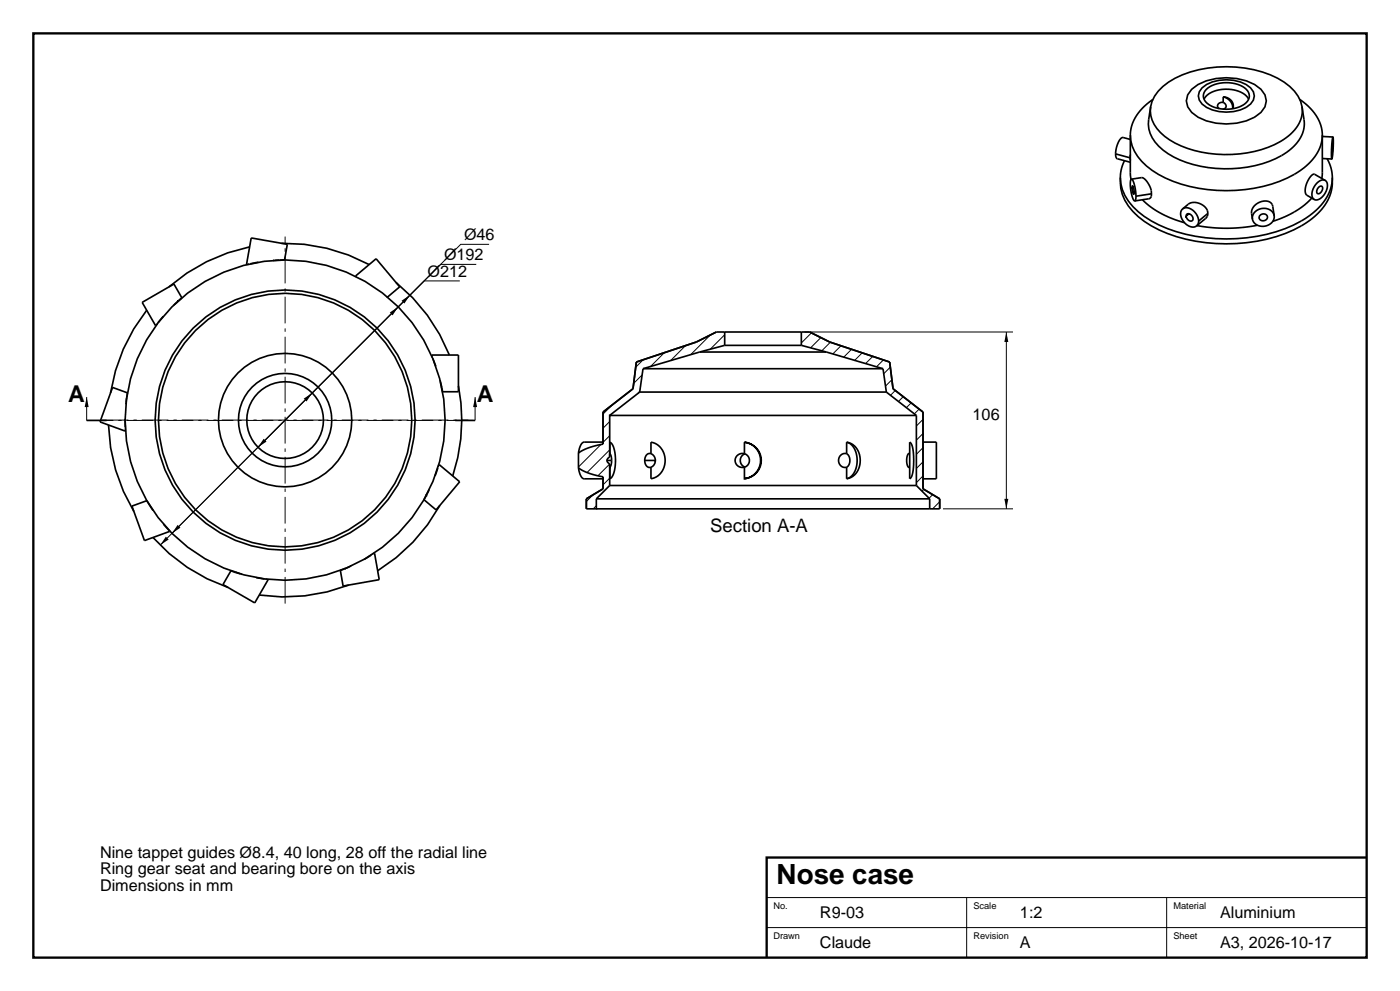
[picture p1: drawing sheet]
<svg xmlns="http://www.w3.org/2000/svg" width="420mm" height="297mm" viewBox="0 0 420 297" stroke-linecap="round" stroke-linejoin="round" font-family="sans-serif">
<path d="M10 10h400v277h-400zM410 257h-180v30" fill="none" stroke="#000" stroke-width=".7" stroke-linecap="butt"/>
<g fill="none" stroke="#000" stroke-width=".3">
<path d="M142.9 79.2h-10.7l-80.6 80.6M146.7 73.2h-8.5l-60.8 60.8M137.9 84.2h-10.6l-79.2 79.2M241.4 99.5h62.5M243.4 99.8l-3 3M301.9 99.5v53M26 119v7M142.5 119v7M191.9 117.3l-.7 .8M192.6 112.4l-2.5 2.5M192.9 107.8l-2.2 2.2M199.3 105.7l-4.1 4.1"/>
<path d="M205.7 103.6l-4.5 4.5M213.1 100.4l-5.9 5.9M217.4 100.3l-4.3 4.4M246.3 101.2l-3.1 3M249.1 102.6l-2.6 2.5M252.3 103.6l-2.5 2.5M255.5 104.7l-2.4 2.3M258.7 105.7l-2.3 2.3M261.8 106.8l-2.1 2.2M265 107.9l-2 2M267.1 110l-2 2M267.6 113.8l-2 1.9"/>
<path d="M268.6 117l-1.5 1.5M271 118.9l-1.5 1.4M180.3 133.2l-6.8 6.8M182.9 139.1l-3.5 3.5M182.9 134.8l-6.8 6.8M182.9 130.6l-2 2M182.9 126.3l-2 2M183.6 121.4l-2.7 2.7M273.4 120.7l-1.5 1.5M275.7 122.6l-1.4 1.4M276.9 138.4l-2 2M276.9 134.2l-2 2"/>
<path d="M276.9 129.9l-2 2M276.9 125.7l-2 2M177.9 148.3l-2 2M178.9 151.6l-.9 .9M182.9 143.3l-2 2M276.9 142.6l-2 2M277.1 146.6l-.5 .6M279.8 148.2l-1.1 1.1M281.9 150.4l-2.1 2.1M282.9 152.5h21M230 269h180M230 278h180"/>
<path d="M290 269v18M350 269v18"/>
</g>
<g fill="none" stroke="#000" stroke-width=".5">
<path d="M345.2 32a11.6 11.6 0 0 0 .5 9.3 19.8 19.8 0 0 0 12.3 8 35.8 35.8 0 0 0 27.6-3.4 10.5 10.5 0 0 0 5.6-10l-.6-3.9M345.8 29.8a13.4 13.4 0 0 0-6.7 10.7 13 13 0 0 0 6.5 10.6 41.8 41.8 0 0 0 27.9 5.7 33.7 33.7 0 0 0 17.8-6.6 11.7 11.7 0 0 0 5.1-12.1 14.8 14.8 0 0 0-6.5-8.3M348.9 25.9a30.6 30.6 0 0 1 21.8-5.8 26.1 26.1 0 0 1 17.6 7.2 8.2 8.2 0 0 1 1 10.4l-1.7 2.1a23.4 23.4 0 0 1-13.5 6 34.9 34.9 0 0 1-23.2-3.9 10.3 10.3 0 0 1-5.7-9.9 10.3 10.3 0 0 1 3.7-6.1zM357.5 26.8a16 16 0 0 1 13.5-3.3 10.9 10.9 0 0 1 8.5 4.9 5.2 5.2 0 0 1-3.1 6.7 18.8 18.8 0 0 1-17 0 5.2 5.2 0 0 1-3.1-6.7zM360.6 26.3a12.1 12.1 0 0 1 14.6 0 3.2 3.2 0 0 1 0 4.9 12.1 12.1 0 0 1-14.6 0 3.2 3.2 0 0 1 0-4.9zM361.2 29.7a7.5 7.5 0 0 1 7.5-2.9 7 7 0 0 1 5.9 2.9M361.9 26.8a10 10 0 0 1 12 0 2.54 2.54 0 0 1 .5 3.4l-.1 .1a9.3 9.3 0 0 1-12.8 0 2.55 2.55 0 0 1 .4-3.5zM367 29a2.77 2.77 0 0 1 2.8 3.6M367 32.7h-.1M367 30.7l-.9 .1-.7 .5-.1 .7 .5 .5M367 30.7l.6 .5 .2 .6-.2 .6-.6 .3M367 29a3.4 3.4 0 0 1 2.8 3.6"/>
<path d="M367 29v1.7M367 32.7h.1M334.7 46.1l.1 1 .3 .5 4 1M334.7 46.1l4.3 1.2M336.1 53.2a13.3 13.3 0 0 0 5.4 11.7 39.2 39.2 0 0 0 23.3 8.1 45.9 45.9 0 0 0 27-6.2 15.1 15.1 0 0 0 7.9-12.1v-1.5M339.1 40.5v11.5l.2 1.8M339.1 41.8l-2.2-.6a3.7 3.7 0 0 0-2 3.2l-.2 1.7M339.1 46.4v1.7M339.3 53.7a2.66 2.66 0 0 1 1.2 2.5l.3 2.6-.3 1.4a.48 .48 0 0 1-.6-.6 9.7 9.7 0 0 1-.6-5.9zM339.4 53.7l3.1-.5a5.3 5.3 0 0 1 2.9 4v1.7l-.5 .6-4.5 .7M340 56.2l-.4 .1 .1-.6a2.63 2.63 0 0 1 .4 2.5l-.5-1.9M342.7 59.9a28 28 0 0 0 12.6 6.8"/>
<path d="M345.4 58.1l-4.6 .7M393.5 59.4l-2.1 2-2.6 1.8-3.3 1.7-3.7 1.4M395 54.9a1.94 1.94 0 0 1 2.8-.7l.3 .6a4.5 4.5 0 0 1-3.3 5.1 1.82 1.82 0 0 1-1.1-2.8zM395.6 56.1a.69 .69 0 0 1 1.1-.2 .69 .69 0 0 1 0 1.1 1.02 1.02 0 0 1-1.5 .9l-.1-.9zM396.7 40.5l-.2 13M396.7 40.9l3.2 .2M396.7 47.5l2.8 .1M397.5 54.1l-3.1-1.9a3.4 3.4 0 0 0-2.5 2.9l-.3 1.2a2.33 2.33 0 0 0 .5 2.2l2.2 1.3M398.1 47.6l1.1 2.3a11.8 11.8 0 0 1-3.8 12.5l-1.1 1.1a32.1 32.1 0 0 1-14.2 6.7 50 50 0 0 1-34.7-4 17.5 17.5 0 0 1-9.1-11.2l-.1-3.3 .5-1.9 .6-1.6M399.8 43.1l-.2 2.5zM399.8 41.1l.2 2.7-.5 3.8v-2.8zM74.7 79.1l-.3 .1"/>
<path d="M74.9 74a52.9 52.9 0 0 0-24.2 12M77.5 78.6l-2.4 .5M82.2 78h-.3M83.9 77.9l-1.6 .1M84 77.9h1.4l.8-4.7-10.8-1.9-1.4 7.9h.3M84.5 72.9a53 53 0 0 1 26.3 6.4M354.6 62.8a2.95 2.95 0 0 1 4.3 1.4 2.68 2.68 0 0 1 .3 3.3l-.1 .1a2.77 2.77 0 0 1-3.9-1 3.2 3.2 0 0 1-.6-3.8zM354.8 62.6l1.7-1.4a3.9 3.9 0 0 1 5.8 2.5v.9l-.4 .7-2.9 2.4M356.7 64.1l-.8 .6 .1-.4a1.22 1.22 0 0 1 1.6 .3 1.22 1.22 0 0 1-.1 1.6 1.57 1.57 0 0 1-1.6-1.5M362.3 64l-2.7 2.2M376.4 63.6a3.4 3.4 0 0 1 5.9 1.1v.1a3.4 3.4 0 0 1-3 3.1 3.4 3.4 0 0 1-3.6-2.3l.1-1zM377.2 67.5a48.9 48.9 0 0 1-18.1 .1"/>
<path d="M378.1 64.5a1.12 1.12 0 0 1 1.6-.3 1.12 1.12 0 0 1 .2 1.6 1.19 1.19 0 0 1-1.3 .5 1.19 1.19 0 0 1-.9-1zM382.2 64.6l-.5-3.1a2 2 0 0 0-2.6-1.2 3.8 3.8 0 0 0-3.6 3.7l.2 1.6M44 93a53 53 0 0 0-10.8 24.8M47.2 97l-.2 .3M49 94.8l-1.6 1.9M52.2 91.3l-.2 .3M53.4 90.2l-1.1 1.1M53.5 90.1l1.1-.9-2.4-4.1-9.6 5.5 4 7 .3-.2M106.9 82.9l-.2-.2 6.1-5.2 7.1 8.5-3.6 3-.2-.1M118.8 84.6a53 53 0 0 1 16 21.8M214.9 99.5l-6 3M214.9 99.5h2.5"/>
<path d="M217.4 99.5h23M217.4 99.5v4M240.4 99.5v4M240.4 99.5h2.5M242.9 99.5l6 3M38 119.2l-.2 1.5M38 119.2h.1M38 119.1l.2-1.4-4.4-1.6-3.8 10.3 7.5 2.8 .1-.3M129.5 106.7v-.3h8v11h-4.7l-.3-1.3M129.6 106.9l.1 .2M129.9 107.5l.9 2.3M132 114l.1 .3"/>
<path d="M132.1 114.5l.4 1.4M132.5 116h.1M137.5 115.7a53 53 0 0 1-1.7 26.9M189.9 116.5l-9 7M190.9 108.5l-1 8M191.9 117.5h74M191.9 117.5l-9 7M192.9 110.5h72M192.9 110.5l-1 7M208.9 102.5l-18 6M209.9 105.5h38M209.9 105.5l-17 5"/>
<path d="M217.4 103.5h23M217.4 103.5l-7.5 2M240.4 103.5l7.5 2M247.9 105.5l17 5M248.9 102.5l18 6M264.9 110.5l1 7M265.9 117.5l9 7M266.9 108.5l1 8M267.9 116.5l9 7M26 126h6M32.6 127.4a53 53 0 0 0 7.6 25.9M37.5 125.6l.1 2.5"/>
<path d="M37.6 128.5v.2M37.8 120.8v.4M131.5 139.6l-.1 .3M131.6 139.5l.2-.2 6.1 5.1-7.1 8.4-3.6-3 .6-1.2M136.5 126h6M173.5 135.8v4.4M180.9 133v.1M180.9 132.5h-5.6a3.4 3.4 0 0 0-1.8 3.3M180.9 133.1l-4.3 1.1-3.1 1.6M180.9 123.5v9.6M182.1 138h1.4M182.9 139.3l.1 .7"/>
<path d="M183 136l-.1 .7M183 136v-3.5a6.5 6.5 0 0 1 1.7 5.5 6.5 6.5 0 0 1-1.7 5.5v-3.5M183 136l.3 .7 .2 1.3M183.5 138l-.2 1.3-.3 .7M193.4 138h3.2l-.4 1.3-.9 .7M195.3 136l-.3-.1a1.41 1.41 0 0 0-1.5 1.6 1.83 1.83 0 0 0 1.5 2.6l.3-.1M195.3 136l.9 .7 .4 1.3M195.3 136v-3.5a5.6 5.6 0 0 1 4.2 5.5 5.6 5.6 0 0 1-4.2 5.5v-3.5M223.3 136l-.3-.1a2.11 2.11 0 0 0-2.4 2.3 2.11 2.11 0 0 0 2.7 1.8M223.3 136l1.1 .7 .4 1.3-.4 1.3-1.1 .7M223.3 132.5v3.5M223.5 136a2.11 2.11 0 0 0-1.4 2 2.11 2.11 0 0 0 1.4 2"/>
<path d="M254 132.5a5.5 5.5 0 0 1 3.8 7.3 4.8 4.8 0 0 1-3.8 3.7M254 136l-.3-.1a2.08 2.08 0 0 0-2.2 2.2 2.08 2.08 0 0 0 2.5 1.9M254 136l.7 .7 .3 1.3-.3 1.3-.7 .7M254 132.5a5.2 5.2 0 0 1 3.1 5.5 5.2 5.2 0 0 1-3.1 5.5M254 132.5v3.5M272.9 132.5a6.3 6.3 0 0 1 1.2 4.9v2.4a5.2 5.2 0 0 1-1.2 3.7zM272.9 136l-.1-.1a3.3 3.3 0 0 0 0 4.2l.1-.1M274.9 124.5h-92v12.5a1.08 1.08 0 0 0-.8 1 1.08 1.08 0 0 0 .8 1v6.5M274.9 124.5v21M276.9 132.5h4v11h-4M276.9 123.5v23M45.9 153l-1.9-2.9-4.4 1.6 3.7 10.3 7.6-2.7-1.9-2.3"/>
<path d="M127.9 148.5h.1M128.6 147.1l-.7 1.4M128.8 146.7l-.1 .3M131.3 140.3l-.8 2.3M132 151.5a52.9 52.9 0 0 1-18.7 19.6M173.5 140.2l.2 1a2.56 2.56 0 0 0 1.6 2.3h5.6M173.5 140.2l3.1 1.6 4.3 1.1M175.9 149.5v3h3v-3M178.9 152.5h100M178.9 149.5h100M180.9 142.9v3.6M180.9 146.5l-5 3"/>
<path d="M182.9 145.5h92M182.9 145.5l-4 4M223.3 140v3.5a5.5 5.5 0 0 0 4.9-5.5 5.5 5.5 0 0 0-4.9-5.5 5.5 5.5 0 0 1 5.1 5.5 5.5 5.5 0 0 1-5.1 5.5M254 140v3.5M274.9 145.5l4 4M276.9 146.5l5 3M278.9 149.5v3M281.9 149.5v3h-3M45.9 161.1a53 53 0 0 0 22.5 15M70.5 171.5l-1.2-.4-2.4 4.1 9.5 5.5 4-6.9-.3-.2M70.7 171.5h.1M70.7 171.6l1.5 .4"/>
<path d="M72.3 172l.3 .1M76.9 173.1l2.4 .4M79.7 173.6h.3M103.5 170.4h.1M104.7 175.3a53 53 0 0 1-26.9 3M104.9 169.8l-1.4 .6M105.3 169.6l-.3 .2M111.4 166.4l-2.2 1.2M111.9 166l-.2 .1M112.1 165.9h.3l1.4 7.8-10.9 1.9-.8-4.6 1.3-.5"/>
<circle cx="85.5" cy="125.9" r="14"/>
<circle cx="85.5" cy="125.9" r="38"/>
<circle cx="85.5" cy="125.9" r="20"/>
<circle cx="85.5" cy="125.9" r="39"/>
<circle cx="85.5" cy="125.9" r="48"/>
<circle cx="85.5" cy="125.9" r="11.5"/>
</g>
<path d="M26 126h116.5M30.5 125.9h110M85.5 180.9v-110" fill="none" stroke="#000" stroke-width=".3" stroke-dasharray="8 1.5 1 1.5" stroke-linecap="butt"/>
<path d="M116.9 93.7l2.6-1.7-1.7 2.5zM120.5 90.1l2.5-1.7-1.7 2.6zM301.9 99.5l.6 3h-1.2zM26 119l.6 3h-1.2zM91.1 119.5l2.6-1.7-1.7 2.5zM142.5 119l.6 3h-1.2zM79.1 131.5l.8 .8-2.5 1.7zM53.3 157.3l.8 .9-2.5 1.6zM301.3 149.5h1.2l-.6 3zM49.8 160.8l.8 .9-2.5 1.7z" fill="#000"/>
<text font-size="8.3" x="233" y="265">Nose case</text>
<g font-size="6.9">
<text x="20.5" y="120.5">A</text>
<text x="143" y="120.5">A</text>
</g>
<text font-size="5.6" x="213.1" y="159.5">Section A-A</text>
<g font-size="4.9">
<text x="139.2" y="72">Ø46</text>
<text x="128.3" y="83">Ø212</text>
<text x="133.2" y="78">Ø192</text>
<text x="291.8" y="126">106</text>
<text x="30" y="257">Nine tappet guides Ø8.4, 40 long, 28 off the radial line</text>
<text x="30" y="262">Ring gear seat and bearing bore on the axis</text>
<text x="30" y="267">Dimensions in mm</text>
<text x="246" y="275">R9-03</text>
<text x="306" y="275">1:2</text>
<text x="366" y="275">Aluminium</text>
<text x="246" y="284">Claude</text>
<text x="306" y="284">A</text>
<text x="366" y="284">A3, 2026-10-17</text>
</g>
<g font-size="2.8">
<text x="232" y="272.5">No.</text>
<text x="292" y="272.5">Scale</text>
<text x="352" y="272.5">Material</text>
<text x="232" y="281.5">Drawn</text>
<text x="292" y="281.5">Revision</text>
<text x="352" y="281.5">Sheet</text>
</g>
</svg>
